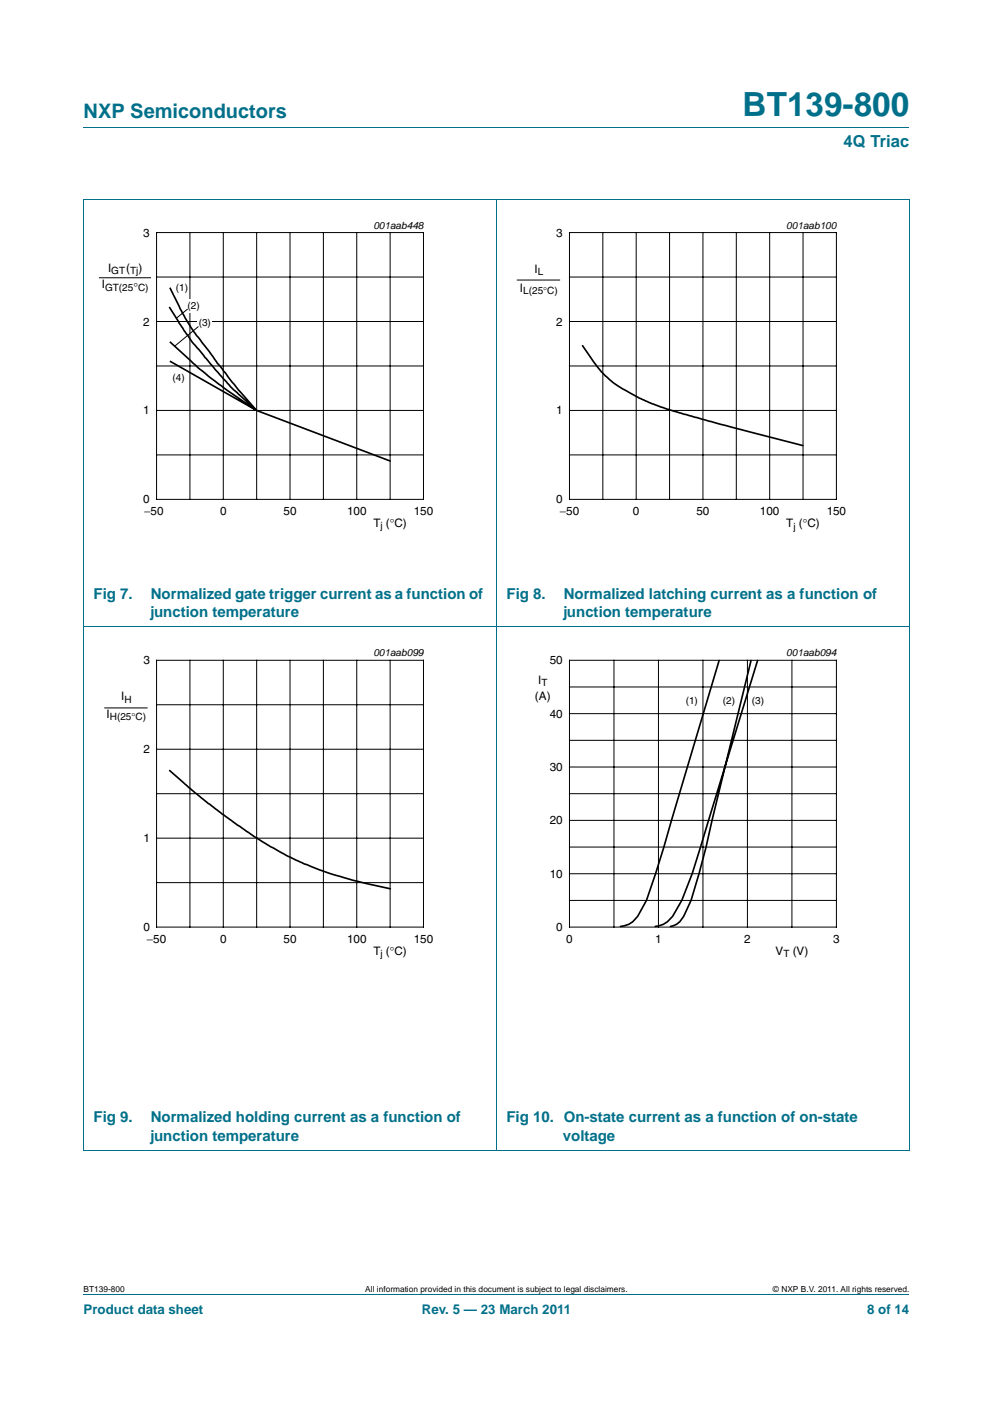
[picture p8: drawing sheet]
<svg xmlns="http://www.w3.org/2000/svg" width="210mm" height="297mm" viewBox="0 0 210 297" stroke-linecap="round" stroke-linejoin="round" font-family="sans-serif">
<path d="M17.7 27h174.6M17.6 42.1h174.7M17.7 42.2v201.2h174.6v-201.2M105 42.1v201.4M17.6 132.6h174.7M17.7 273.9h174.6" fill="none" stroke="#00708a" stroke-width=".21"/>
<path d="M20.4 46.4h81.9v66.3h-81.9z" fill="none" stroke="#fff" stroke-width=".21"/>
<g fill="none" stroke="#000" stroke-width=".21">
<path d="M21 58.8h10.8M33.1 49.2h56.5v56.5h-56.5zM33.1 58.6h56.5M40.2 49.2v56.5M47.2 49.2v56.5M54.3 49.2v56.5M61.3 49.2v56.5M68.4 49.2v56.5M75.4 49.2v56.5M82.5 49.2v56.5M33.1 68h56.5M33.1 77.4h56.5"/>
<path d="M33.1 86.8h56.5M33.1 96.2h56.5"/>
</g>
<path d="M35.8 65l2.1 3.4 2.8 4 3.4 4a61 61 0 0 0 6.8 7.4l3.4 3M35.9 76.4l18.4 10.4 28.3 10.8M35.9 72.3l5.9 5.4 2.6 2.2 3.7 2.7 6.2 4.2M35.9 60.9l3.2 6.3 2.5 3.8 7.5 9.9 5.2 5.9" fill="none" stroke="#000" stroke-width=".35"/>
<g fill="#fff">
<path d="M36.9 59.5h3.1v2.9h-3.1z"/>
<path d="M39.4 63.3h3v3h-3z"/>
<path d="M41.7 66.9h3.2v2.9h-3.2z"/>
<path d="M36.2 78.5h3.1v3h-3.1z"/>
</g>
<g fill="none" stroke="#000" stroke-width=".21">
<path d="M109.3 59.2h9.1M120.4 49.2h56.5v56.5h-56.5zM120.4 58.6h56.5M127.5 49.2v56.5M134.5 49.2v56.5M141.6 49.2v56.5M148.6 49.2v56.5M155.7 49.2v56.5M162.8 49.2v56.5M169.8 49.2v56.5M39.6 65.4l-2.3 1.9M41.9 69.1l-5 4.1"/>
<path d="M120.4 68h56.5M120.4 77.4h56.5M120.4 86.8h56.5M120.4 96.2h56.5M33.1 139.7h56.5v56.4h-56.5zM40.2 139.7v56.4M47.2 139.7v56.4M54.3 139.7v56.4M61.3 139.7v56.4M68.4 139.7v56.4M75.4 139.7v56.4M82.5 139.7v56.4"/>
<path d="M120.4 139.7h56.5v56.4h-56.5zM129.8 139.7v56.4M139.2 139.7v56.4M148.6 139.7v56.4M158.1 139.7v56.4M167.5 139.7v56.4M22 149.8h9.2M33.1 149.1h56.5M33.1 158.5h56.5M120.4 145.3h56.5M120.4 156.6h56.5M120.4 151h56.5"/>
<path d="M33.1 167.9h56.5M33.1 177.3h56.5M120.4 167.9h56.5M120.4 179.2h56.5M120.4 162.3h56.5M120.4 173.6h56.5M33.1 186.7h56.5M120.4 190.5h56.5M120.4 184.9h56.5"/>
</g>
<path d="M107.7 46.4h81.9v66.3h-81.9zM20.4 136.9h81.9v66.3h-81.9zM107.7 136.9h81.9v66.3h-81.9z" fill="none" stroke="#fff" stroke-width=".21"/>
<path d="M123.2 73.1l1.8 2.7a20.8 20.8 0 0 0 9.2 7.9l3.1 1.5 5.2 1.8 7.4 2.1 19.9 5.2M152.1 139.7l-13.5 45.1-1.9 5.7-1.9 3.4a4.5 4.5 0 0 1-3.6 2.1M158.8 139.7l-9.5 39.5-3.2 11.3-1.5 3.4a3.6 3.6 0 0 1-2.8 2.1M160.2 139.7l-13.8 45.1-2.2 5.7-2 3.4a4.8 4.8 0 0 1-3.7 2.1M35.9 163l5.3 4.7 5.8 4.5 6.8 4.8 4.5 2.7a63.6 63.6 0 0 0 17.2 6.7l7 1.6" fill="none" stroke="#000" stroke-width=".35"/>
<text font-size="7" fill="#00708a" x="157" y="24.6">BT139-800</text>
<text font-size="4.2" fill="#00708a" x="17.7" y="24.9">NXP Semiconductors</text>
<text font-size="3.5" fill="#00708a" x="178.4" y="31.1">4Q Triac</text>
<g font-size="3.2" fill="#00708a">
<text x="19.8" y="126.6">Fig 7.</text>
<text x="31.7" y="130.5">junction temperature</text>
<text x="31.9" y="126.6">Normalized gate trigger current as a function of</text>
<text x="107.1" y="126.6">Fig 8.</text>
<text x="119" y="130.5">junction temperature</text>
<text x="119.2" y="126.6">Normalized latching current as a function of</text>
<text x="19.8" y="237.4">Fig 9.</text>
<text x="31.9" y="237.4">Normalized holding current as a function of</text>
<text x="107.1" y="237.4">Fig 10. On-state current as a function of on-state</text>
<text x="31.7" y="241.3">junction temperature</text>
<text x="119" y="241.3">voltage</text>
</g>
<g font-size="2.8" fill="#00708a">
<text x="17.7" y="277.9">Product data sheet</text>
<text x="89.2" y="277.9">Rev. 5 — 23 March 2011</text>
<text x="183.4" y="277.9">8 of 14</text>
</g>
<g font-size="2.5">
<text x="30.3" y="50.1">3</text>
<text x="117.6" y="50.1">3</text>
<text x="22.8" y="57.5">I</text>
<text x="26.7" y="57.5">(</text>
<text x="29.3" y="57.5">)</text>
<text x="113" y="57.7">I</text>
<text x="21.5" y="61">I</text>
<text x="28.2" y="61.5">°</text>
<text x="110" y="61.7">I</text>
<text x="30.3" y="68.9">2</text>
<text x="117.6" y="68.9">2</text>
<text x="30.3" y="87.7">1</text>
<text x="117.6" y="87.7">1</text>
<text x="30.3" y="106.5">0</text>
<text x="117.6" y="106.5">0</text>
<text x="30.5" y="109">−50</text>
<text x="46.5" y="109">0</text>
<text x="60" y="109">50</text>
<text x="73.4" y="109">100</text>
<text x="79" y="111.4">T (°C)</text>
<text x="87.5" y="109">150</text>
<text x="118.4" y="109">−50</text>
<text x="133.8" y="109">0</text>
<text x="147.3" y="109">50</text>
<text x="160.7" y="109">100</text>
<text x="166.3" y="111.6">T (°C)</text>
<text x="174.8" y="109">150</text>
<text x="30.3" y="140.5">3</text>
<text x="116.3" y="140.5">50</text>
<text x="25.6" y="148.2">I</text>
<text x="113.1" y="148.2">(A)</text>
<text x="113.8" y="144.7">I</text>
<text x="22.5" y="151.9">I</text>
<text x="116.3" y="151.8">40</text>
<text x="30.3" y="159.4">2</text>
<text x="116.3" y="163.1">30</text>
<text x="30.3" y="178.2">1</text>
<text x="116.3" y="174.4">20</text>
<text x="116.3" y="185.7">10</text>
<text x="30.3" y="197">0</text>
<text x="117.6" y="197">0</text>
<text x="31.1" y="199.5">−50</text>
<text x="46.5" y="199.5">0</text>
<text x="60" y="199.5">50</text>
<text x="73.4" y="199.5">100</text>
<text x="79" y="202.1">T (°C)</text>
<text x="87.5" y="199.5">150</text>
<text x="119.7" y="199.5">0</text>
<text x="138.6" y="199.5">1</text>
<text x="157.4" y="199.5">2</text>
<text x="164" y="202.1">V</text>
<text x="167.6" y="202.1">(V)</text>
<text x="176.2" y="199.5">3</text>
</g>
<g font-size="2.1">
<text x="79" y="48.4">001aab448</text>
<text x="166.3" y="48.4">001aab100</text>
<text x="23.5" y="58">GT Tj</text>
<text x="113.7" y="58.2">L</text>
<text x="22.2" y="61.5">GT(25 C)</text>
<text x="37.2" y="61.6">(1)</text>
<text x="39.7" y="65.4">(2)</text>
<text x="110.6" y="62.2">L(25°C)</text>
<text x="42" y="69">(3)</text>
<text x="36.5" y="80.6">(4)</text>
<text x="80.5" y="111.9">j</text>
<text x="167.8" y="112.1">j</text>
<text x="79" y="138.8">001aab099</text>
<text x="166.3" y="138.8">001aab094</text>
<text x="26.3" y="148.7">H</text>
<text x="114.5" y="145.2">T</text>
<text x="145" y="148.9">(1)</text>
<text x="152.9" y="148.9">(2)</text>
<text x="159" y="148.9">(3)</text>
<text x="23.2" y="152.4">H(25°C)</text>
<text x="80.5" y="202.6">j</text>
<text x="165.6" y="202.6">T</text>
</g>
<g font-size="1.8">
<text x="17.7" y="273.3">BT139-800</text>
<text x="77.3" y="273.3">All information provided in this document is subject to legal disclaimers.</text>
<text x="163.5" y="273.3">© NXP B.V. 2011. All rights reserved.</text>
</g>
</svg>
